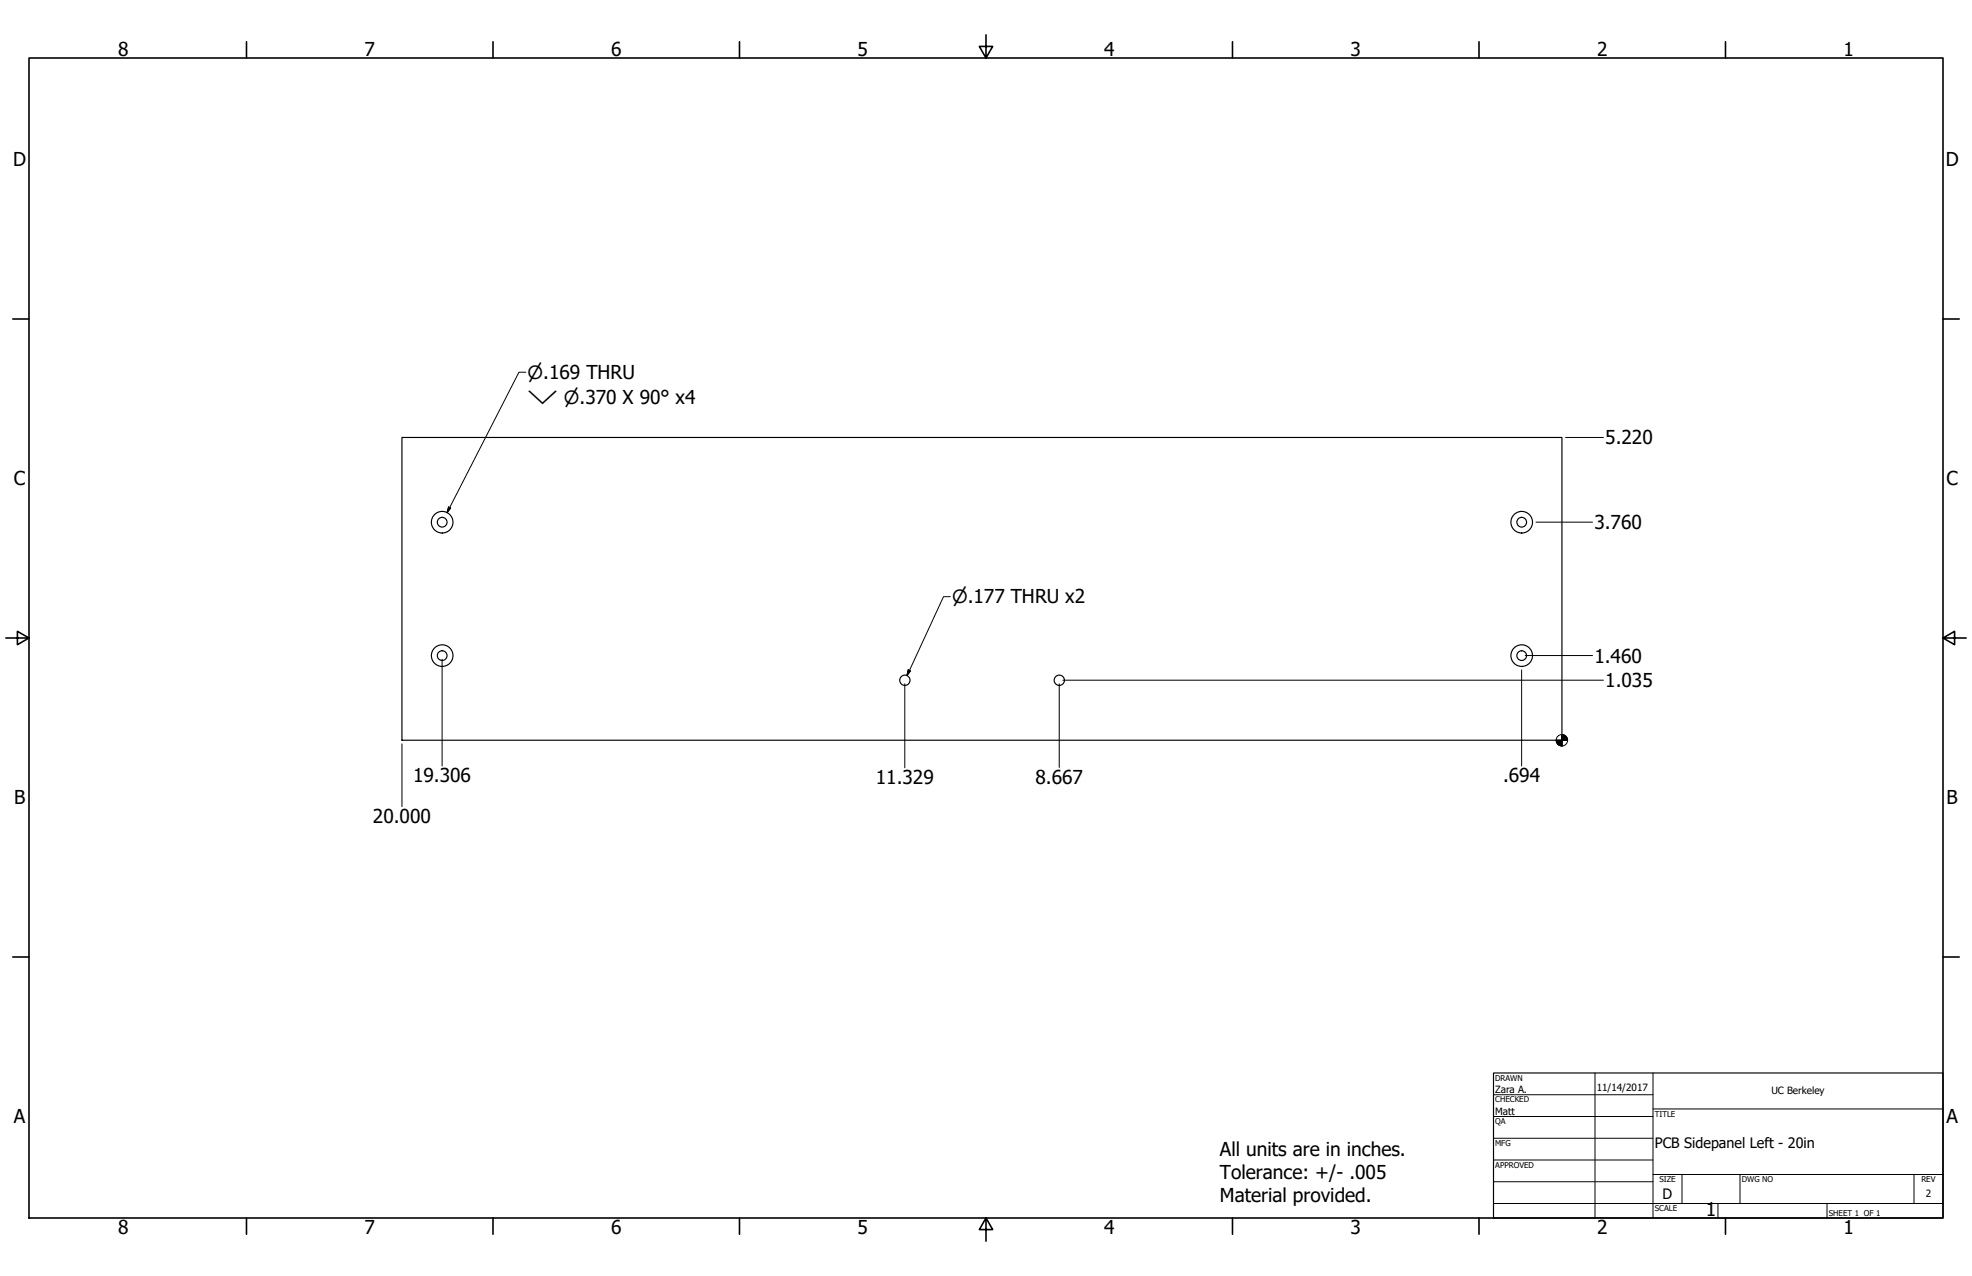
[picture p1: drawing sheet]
<svg xmlns="http://www.w3.org/2000/svg" width="864mm" height="559mm" viewBox="0 0 864 559" stroke-linecap="round" stroke-linejoin="round" font-family="sans-serif">
<!-- layer: Visible (ANSI) -->
<g fill="none" stroke="#000" stroke-width=".51">
<path d="M176 191.6h508v132.6h-508z"/>
<circle cx="193.6" cy="228.7" r="4.7"/>
<circle cx="193.6" cy="228.7" r="2.13"/>
<circle cx="666.4" cy="228.7" r="4.7"/>
<circle cx="666.4" cy="228.7" r="2.13"/>
<circle cx="193.6" cy="287.1" r="4.7"/>
<circle cx="193.6" cy="287.1" r="2.13"/>
<circle cx="396.3" cy="297.9" r="2.25"/>
<circle cx="463.9" cy="297.9" r="2.25"/>
<circle cx="666.4" cy="287.1" r="4.7"/>
<circle cx="666.4" cy="287.1" r="2.13"/>
</g>
<!-- layer: Border (ANSI) -->
<g fill="none" stroke="#000" stroke-width=".7">
<path d="M107.9 18.3v7.1M215.9 18.3v7.1M323.8 18.3v7.1M431.8 15.2v10.2l-2.9-5.1h5.8l-2.9 5.1M539.8 18.3v7.1M647.7 18.3v7.1M755.6 18.3v7.1M12.7 25.4h838.2v508h-838.2zM5.6 139.7h7.1M850.9 139.7h7.1M2.5 279.4h10.2l-5.1-2.9v5.8l5.1-2.9M850.9 279.4l5.1 2.9v-5.8l-5.1 2.9h10.2"/>
<path d="M5.6 419.1h7.1M850.9 419.1h7.1M107.9 533.4v7.1M215.9 533.4v7.1M323.8 533.4v7.1M431.8 533.4l2.9 5.1h-5.8l2.9-5.1v10.2M539.8 533.4v7.1M647.7 533.4v7.1M755.6 533.4v7.1"/>
</g>
<!-- layer: Title (ANSI) -->
<g fill="none" stroke="#000" stroke-width=".44">
<path d="M654 479.4h69.9M698.5 469.9v63.5M723.9 469.9v63.5M654 488.9h69.9M654 498.5h69.9M723.9 485.6h127M654 508h69.9M654 517.5h69.9M723.9 514.3h127M736.6 514.3v12.7M762 514.3v12.7M838.2 514.3v12.7"/>
<path d="M654 527h196.9M752.3 527v6.4M800.1 527v6.4"/>
</g>
<path d="M654 469.9h196.9v63.5h-196.9z" fill="none" stroke="#000" stroke-width=".51"/>
<!-- layer: Dimension (ANSI) -->
<g fill="none" stroke="#000" stroke-width=".44">
<path d="M685.6 191.6h16.6M672.7 228.7h24.7M416.2 261.3h-3l-16 34.5M193.6 288.7v46.8M396.2 299.5v36.7M397.8 293.4l.9 .4-1.5 2zM463.9 299.5v36.6M465.5 297.9h236.7M666.4 293.4v42.1M668 287.1h29.4M176 325.8v27.5"/>
<circle cx="684" cy="324.2" r="2.51"/>
</g>
<g fill="#000" stroke="#000" stroke-width=".44">
<path d="M397.8 293.4l-.6 2.4zM397.8 293.4l.9 .4-1.5 2zM681.5 324.2l.7 1.7-.5-.7zM681.5 324.2l1.6 2.3-.9-.6zM681.5 324.2l2.5 2.5-.9-.2zM684 324.2h2.5zM684 321.7l2.5 2.5h-2.5zM684 321.7v5zM681.5 324.2h2.5v2.5zM681.5 324.2h2.5zM685.8 322.5l.7 1.7zM685 321.9l.8 .6 .7 1.7z"/>
<path d="M684 321.7l1 .2 1.5 2.3z"/>
</g>
<!-- layer: Symbol (ANSI) -->
<path d="M230.3 163h-3l-31.5 61.5M196.5 222.1l.9 .4-1.6 2z" fill="none" stroke="#000" stroke-width=".44"/>
<path d="M196.5 222.1l-.7 2.4zM196.5 222.1l.9 .4-1.6 2z" fill="#000" stroke="#000" stroke-width=".44"/>
<g font-size="8.4">
<text x="51.7" y="24.4">8</text>
<text x="159.6" y="24.4">7</text>
<text x="267.6" y="24.4">6</text>
<text x="375.5" y="24.4">5</text>
<text x="483.5" y="24.4">4</text>
<text x="591.4" y="24.4">3</text>
<text x="699.4" y="24.4">2</text>
<text x="807.3" y="24.4">1</text>
<text x="5.8" y="72.9">D</text>
<text x="852.1" y="72.9">D</text>
<text x="703" y="194.6">5.220</text>
<text x="6.1" y="212.6">C</text>
<text x="852.4" y="212.6">C</text>
<text x="698.2" y="231.7">3.760</text>
<text x="698.2" y="290.1">1.460</text>
<text x="703" y="300.9">1.035</text>
<text x="180.9" y="342.5">19.306</text>
<text x="383.5" y="343.2">11.329</text>
<text x="453.5" y="343.2">8.667</text>
<text x="658.2" y="342.5">.694</text>
<text x="6.2" y="352.3">B</text>
<text x="852.5" y="352.3">B</text>
<text x="163.3" y="360.3">20.000</text>
<text x="6.1" y="492">A</text>
<text x="852.4" y="492">A</text>
<text x="534.2" y="506.3">All units are in inches.</text>
<text x="534.2" y="516.3">Tolerance: +/- .005</text>
<text x="534.2" y="526.4">Material provided.</text>
<text x="747" y="532.6">1</text>
<text x="51.7" y="540.5">8</text>
<text x="159.6" y="540.5">7</text>
<text x="267.6" y="540.5">6</text>
<text x="375.5" y="540.5">5</text>
<text x="483.5" y="540.5">4</text>
<text x="591.4" y="540.5">3</text>
<text x="699.4" y="540.5">2</text>
<text x="807.3" y="540.5">1</text>
</g>
<g font-size="8">
<text x="231.1" y="166.1">⌀.169 THRU</text>
<text x="231.1" y="176.7">⌵ ⌀.370 X 90° x4</text>
<text x="416.9" y="264.3">⌀.177 THRU x2</text>
</g>
<g font-size="6.3">
<text x="724.7" y="502.9">PCB Sidepanel Left - 20in</text>
<text x="728.1" y="524.9">D</text>
</g>
<g font-size="4.4">
<text x="654.8" y="478.6">Zara A.</text>
<text x="699.3" y="478">11/14/2017</text>
<text x="775.8" y="479">UC Berkeley</text>
<text x="654.8" y="488.1">Matt</text>
<text x="843.3" y="524.3">2</text>
</g>
<g font-size="3.5">
<text x="654.8" y="473.2">DRAWN</text>
<text x="654.8" y="482.8">CHECKED</text>
<text x="724.7" y="488.9">TITLE</text>
<text x="654.8" y="492.3">QA</text>
<text x="654.8" y="501.8">MFG</text>
<text x="654.8" y="511.4">APPROVED</text>
<text x="726.7" y="517.7">SIZE</text>
<text x="762.8" y="517.7">DWG NO</text>
<text x="841.4" y="517.7">REV</text>
<text x="724.7" y="530.4">SCALE</text>
<text x="800.9" y="532.6">SHEET 1 OF 1</text>
</g>
</svg>
